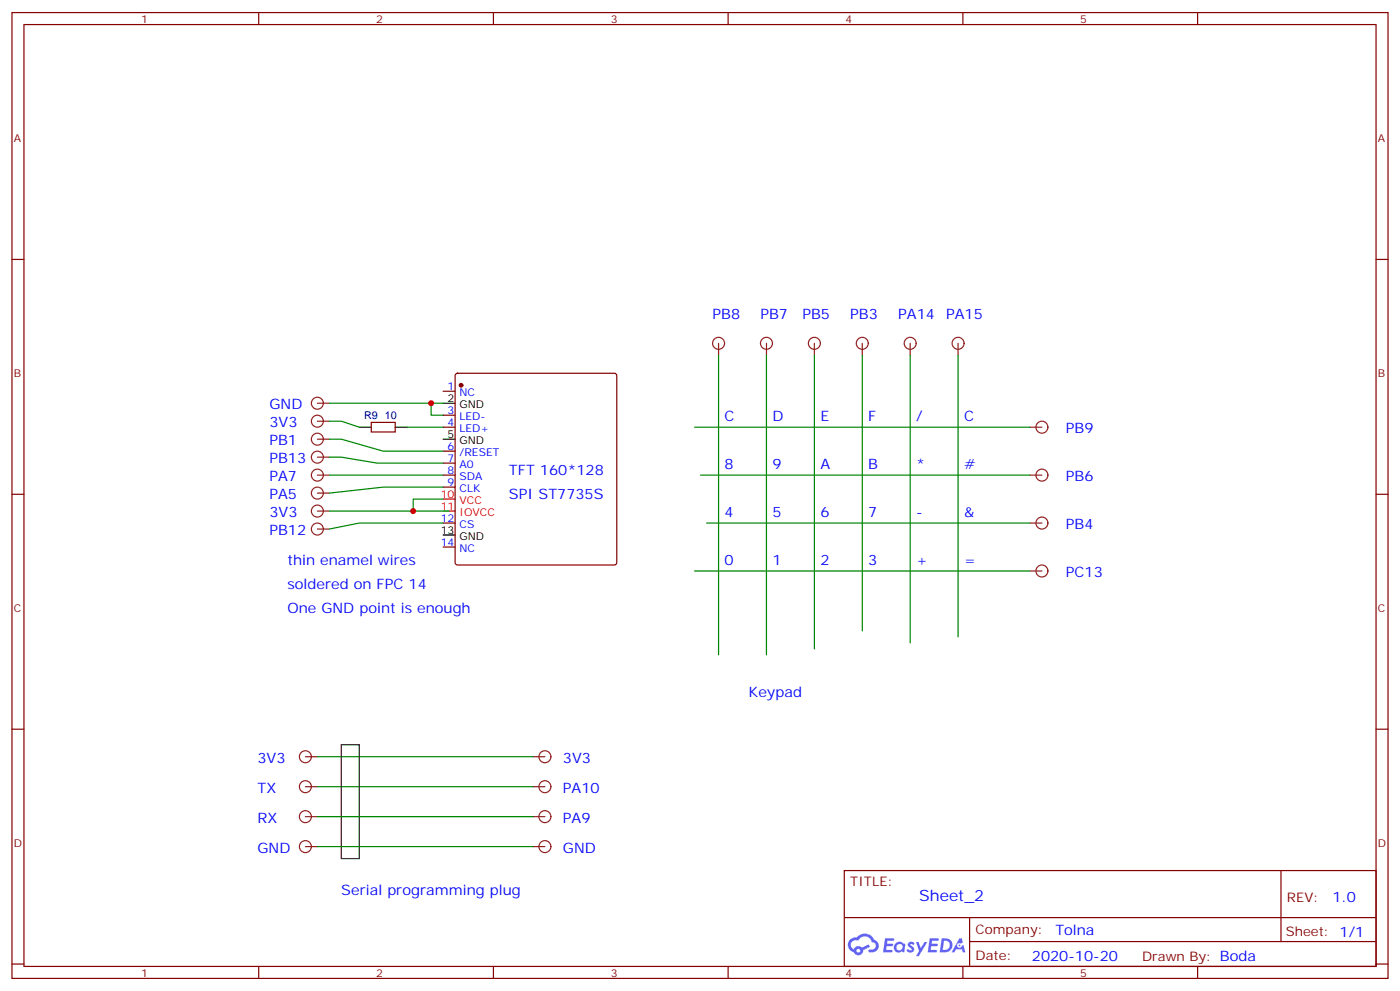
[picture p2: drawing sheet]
<svg xmlns="http://www.w3.org/2000/svg" width="412mm" height="292mm" viewBox="0 0 412 292" stroke-linecap="round" stroke-linejoin="round" font-family="sans-serif">
<g fill="none" stroke="#870000" stroke-width=".35">
<path d="M3.5 3.7h405.4v284.3h-405.4zM7.1 7.2h398.2v277.3h-398.2zM76.2 3.7v3.5M145.3 3.7v3.5M214.5 3.7v3.5M283.6 3.7v3.5M352.8 3.7v3.5M3.5 76.4h3.6M405.3 76.4h3.6M3.5 145.5h3.6M405.3 145.5h3.6M3.5 214.7h3.6"/>
<path d="M405.3 214.7h3.6M248.7 256.3h156.6v28.2h-156.6zM377.3 256.3v20.9M248.7 270.1h156.5M285.6 277.2h119.6M285.6 270.1v14.2M3.5 283.8h3.6M76.2 284.5v3.5M145.3 284.5v3.5M214.5 284.5v3.5M283.6 284.5v3.5M352.8 284.5v3.5"/>
<path d="M405.3 283.8h3.6"/>
</g>
<g fill="#5487ff">
<path d="M267.7 277.5a1.22 1.22 0 0 1 1.7 .2l-.4 .6a.47 .47 0 0 0-.3-.4 .47 .47 0 0 0-.5 .2l.1 .2a1.14 1.14 0 0 1 .8 1.8 1.14 1.14 0 0 1-1.9 0l-.2-.2 .5-.6 .7 .5a.29 .29 0 0 0 .3-.3 .29 .29 0 0 0-.2-.3 1.04 1.04 0 0 1-.6-1.7z"/>
<path d="M260.7 276.2h2.4l.3 .2-.2 .5-1.8 .1-.1 .8h1.5l.3 .4-.3 .4h-1.6l-.2 1.1h1.7l.2 .3-.2 .3-2.6 .1z"/>
<path d="M273.8 276.2h2.4l.3 .2-.1 .5-1.8 .1-.2 .8h1.6l.3 .4-.4 .4-1.6-.1-.1 1.1 1.7 .1 .2 .3-.2 .3-2.6 .1z"/>
<path d="M282.6 276.2h.7l.3 1.3-.6 .3a.69 .69 0 0 0-1 .3 .69 .69 0 0 0 .4 .9 .69 .69 0 0 0 .9-.6l.5-.2 .6 2.2h-.8l-.2-.9h-1.8l-.5 .9h-.8z"/>
<path d="M269.8 277.3h.8l.6 1.8 1.1-1.8h.9l-2.6 4.2h-.8l.9-1.5z"/>
<path d="M277.4 276.2l-.6 4.2h1.3a2.11 2.11 0 0 0 2.5-2.1 2.11 2.11 0 0 0-2.5-2.1zM278.1 277a1.39 1.39 0 0 1 1.7 1.4 1.39 1.39 0 0 1-1.8 1.2h-.3z"/>
<path d="M263.7 277.8a1.54 1.54 0 0 0-.1 2.2 1.54 1.54 0 0 0 2.2 .1l.6 .3 .3-2.3-.2-.3h-.4a1.49 1.49 0 0 0-2.4 0zM264 278.8a.94 .94 0 0 1 1.8 0 .94 .94 0 0 1-1.8 0z"/>
<path d="M250.4 276.6a2.18 2.18 0 0 0 1.1 3.7 1.44 1.44 0 0 0 1.6 .9 1.44 1.44 0 0 0 1.2-1.4l2-1.1-.5-.7-1.9 1a1.47 1.47 0 0 0-2.4 .4 1.39 1.39 0 0 1-.7-1.9 1.39 1.39 0 0 1 2-.5 2.12 2.12 0 0 1 2.2-1.3 2.12 2.12 0 0 1 1.9 1.7 1.14 1.14 0 0 1 1.1 1.4 1.14 1.14 0 0 1-1.7 .7 .43 .43 0 0 0-.5 .4 .43 .43 0 0 0 .4 .5 1.98 1.98 0 0 0 2.5-1.2 1.98 1.98 0 0 0-1.2-2.6 3.1 3.1 0 0 0-5.3-.6l-.9 .1zM252.3 279.9a.55 .55 0 0 1 1.1 0 .55 .55 0 0 1-1.1 0z"/>
<circle cx="282.6" cy="278.3" r=".26"/>
</g>
<path d="M130.5 115.2h3.6M134.3 110.1l.5-.2h46.2l.5 .2 .2 .5v55l-.3 .5-.4 .2h-46.2l-.5-.2-.2-.5v-55zM109.4 124.4h7v2.8h-7zM130.5 139.9h3.6M130.5 136.3h3.6M130.5 132.8h3.6M130.5 125.8h3.6M130.5 122.2h3.6M130.5 154h3.6M130.5 143.4h3.6M130.5 161h3.6" fill="none" stroke="#870000" stroke-width=".35"/>
<path d="M130.5 118.7h3.6M105.8 125.8h3.6M116.4 125.8h3.5M130.5 129.3h3.6M130.5 157.5h3.6M100.5 219.3h5.3v33.5h-5.3z" fill="none" stroke="#000" stroke-width=".35"/>
<path d="M130.5 150.5h3.6M130.5 146.9h3.6" fill="none" stroke="#f00" stroke-width=".35"/>
<circle cx="135.8" cy="113.4" r=".53" fill="#870000" stroke="#870000" stroke-width=".35"/>
<g fill="none" stroke="#8c2424" stroke-width=".35">
<path d="M93.5 118.7h3.5M211.7 101.1v3.5M225.8 101.1v3.5M239.9 101.1v3.5M254 101.1v3.5M268.1 101.1v3.5M282.2 101.1v3.5M93.5 129.3h3.5M93.5 134.6h3.5M93.5 124h3.5M93.5 139.9h3.5M303.4 139.9h3.5"/>
<path d="M303.4 125.8h3.5M93.5 155.8h3.5M93.5 145.2h3.5M93.5 150.5h3.5M303.4 154h3.5M303.4 168.1h3.5M90 222.8h3.5M90 231.6h3.5M157 222.8h3.5M157 231.6h3.5M90 240.4h3.5M90 249.2h3.5"/>
<path d="M157 240.4h3.5M157 249.2h3.5"/>
<circle cx="93.5" cy="118.7" r="1.76"/>
<circle cx="211.7" cy="101.1" r="1.76"/>
<circle cx="225.8" cy="101.1" r="1.76"/>
<circle cx="239.9" cy="101.1" r="1.76"/>
<circle cx="254" cy="101.1" r="1.76"/>
<circle cx="268.1" cy="101.1" r="1.76"/>
<circle cx="282.2" cy="101.1" r="1.76"/>
<circle cx="93.5" cy="129.3" r="1.76"/>
<circle cx="93.5" cy="134.6" r="1.76"/>
<circle cx="93.5" cy="139.9" r="1.76"/>
<circle cx="93.5" cy="124" r="1.76"/>
<circle cx="306.9" cy="125.8" r="1.76"/>
<circle cx="306.9" cy="139.9" r="1.76"/>
<circle cx="93.5" cy="150.5" r="1.76"/>
<circle cx="93.5" cy="155.8" r="1.76"/>
<circle cx="93.5" cy="145.2" r="1.76"/>
<circle cx="306.9" cy="154" r="1.76"/>
<circle cx="306.9" cy="168.1" r="1.76"/>
<circle cx="90" cy="231.6" r="1.76"/>
<circle cx="90" cy="222.8" r="1.76"/>
<circle cx="160.5" cy="222.8" r="1.76"/>
<circle cx="160.5" cy="231.6" r="1.76"/>
<circle cx="90" cy="249.2" r="1.76"/>
<circle cx="90" cy="240.4" r="1.76"/>
<circle cx="160.5" cy="249.2" r="1.76"/>
<circle cx="160.5" cy="240.4" r="1.76"/>
</g>
<g fill="none" stroke="#008700" stroke-width=".35">
<path d="M97 118.7h30M130.5 118.7h-3.5v3.5h3.5M211.7 104.6v88.2M225.8 104.6v88.2M239.9 104.6v86.4M254 104.6v81.1M268.1 104.6v84.7M282.2 104.6v82.9M97 124h3.5l5.3 1.8M97 129.3h3.5l12.4 3.5h17.6M97 134.6h3.5l10.6 1.7h19.4M97 139.9h33.5"/>
<path d="M119.9 125.8h10.6M204.6 125.8h98.8M206.4 139.9h97M121.7 150.5h10.6M130.5 143.4h-17.6l-15.9 1.8M130.5 146.9h-8.8v3.6h-24.7M130.5 154h-24.7l-8.8 1.8M208.1 154h95.3M204.6 168.1h98.8M93.5 231.6h63.5M93.5 222.8h63.5M93.5 240.4h63.5"/>
<path d="M93.5 249.2h63.5"/>
</g>
<g fill="#c00">
<circle cx="127" cy="118.7" r=".88"/>
<circle cx="121.7" cy="150.5" r=".88"/>
</g>
<text font-size="4.6" fill="#00f" x="270.8" y="265.3">Sheet_2</text>
<g font-size="4.2" fill="#00f">
<text x="209.9" y="94">PB8</text>
<text x="224" y="94">PB7</text>
<text x="236.4" y="94">PB5</text>
<text x="250.5" y="94">PB3</text>
<text x="264.6" y="94">PA14</text>
<text x="278.7" y="94">PA15</text>
<text x="79.4" y="120.5">GND</text>
<text x="79.4" y="125.8">3V3</text>
<text x="213.4" y="124">C</text>
<text x="227.5" y="124">D</text>
<text x="241.7" y="124">E</text>
<text x="255.8" y="124">F</text>
<text x="269.9" y="124">/</text>
<text x="284" y="124">C</text>
<text x="79.4" y="131.1">PB1</text>
<text x="314" y="127.5">PB9</text>
<text x="79.4" y="136.3">PB13</text>
<text x="79.4" y="141.6">PA7</text>
<text x="149.9" y="139.9">TFT 160*128</text>
<text x="213.4" y="138.1">8</text>
<text x="227.5" y="138.1">9</text>
<text x="241.7" y="138.1">A</text>
<text x="255.8" y="138.1">B</text>
<text x="269.9" y="138.1">*</text>
<text x="284" y="138.1">#</text>
<text x="314" y="141.6">PB6</text>
<text x="79.4" y="146.9">PA5</text>
<text x="149.9" y="146.9">SPI ST7735S</text>
<text x="79.4" y="152.2">3V3</text>
<text x="213.4" y="152.2">4</text>
<text x="227.5" y="152.2">5</text>
<text x="241.7" y="152.2">6</text>
<text x="255.8" y="152.2">7</text>
<text x="269.9" y="152.2">-</text>
<text x="284" y="152.2">&amp;</text>
<text x="314" y="155.8">PB4</text>
<text x="79.4" y="157.5">PB12</text>
<text x="84.7" y="166.3">thin enamel wires</text>
<text x="213.4" y="166.3">0</text>
<text x="227.5" y="166.3">1</text>
<text x="241.7" y="166.3">2</text>
<text x="255.8" y="166.3">3</text>
<text x="269.9" y="166.3">+</text>
<text x="284" y="166.3">=</text>
<text x="84.7" y="173.4">soldered on FPC 14</text>
<text x="314" y="169.9">PC13</text>
<text x="84.7" y="180.4">One GND point is enough</text>
<text x="220.5" y="205.1">Keypad</text>
<text x="75.8" y="224.5">3V3</text>
<text x="165.8" y="224.5">3V3</text>
<text x="75.8" y="233.4">TX</text>
<text x="165.8" y="233.4">PA10</text>
<text x="75.8" y="242.2">RX</text>
<text x="165.8" y="242.2">PA9</text>
<text x="75.8" y="251">GND</text>
<text x="165.8" y="251">GND</text>
<text x="100.5" y="263.3">Serial programming plug</text>
<text x="392.5" y="265.6">1.0</text>
<text x="310.9" y="275.1">Tolna</text>
<text x="304" y="282.9">2020-10-20</text>
</g>
<g font-size="3.9" fill="#800">
<text x="250.5" y="260.9">TITLE:</text>
<text x="379.1" y="265.6">REV:</text>
<text x="287.4" y="275.1">Company:</text>
<text x="378.7" y="275.7">Sheet: 1/1</text>
<text x="287.4" y="282.8">Date:</text>
<text x="336.4" y="282.8">Drawn By: Boda</text>
</g>
<g font-size="3.2" fill="#800">
<text x="41.6" y="6.7">1</text>
<text x="110.8" y="6.7">2</text>
<text x="179.9" y="6.7">3</text>
<text x="249.1" y="6.7">4</text>
<text x="318.2" y="6.7">5</text>
<text x="4.1" y="41.8">A</text>
<text x="405.9" y="41.8">A</text>
<text x="4.1" y="110.9">B</text>
<text x="405.9" y="110.9">B</text>
<text x="4.1" y="180.1">C</text>
<text x="405.9" y="180.1">C</text>
<text x="4.1" y="249.2">D</text>
<text x="405.9" y="249.2">D</text>
<text x="41.6" y="287.5">1</text>
<text x="110.8" y="287.5">2</text>
<text x="179.9" y="287.5">3</text>
<text x="249.1" y="287.5">4</text>
<text x="318.2" y="287.5">5</text>
</g>
<g font-size="3.2">
<text x="131.9" y="118.4">2</text>
<text x="135.4" y="120.1">GND</text>
<text x="131.9" y="128.9">5</text>
<text x="135.4" y="130.7">GND</text>
<text x="129.8" y="157.2">13</text>
<text x="135.4" y="158.9">GND</text>
</g>
<g font-size="3.2" fill="#00f">
<text x="131.9" y="114.8">1</text>
<text x="135.4" y="116.6">NC</text>
<text x="131.9" y="125.4">4</text>
<text x="131.9" y="121.9">3</text>
<text x="135.4" y="123.6">LED-</text>
<text x="135.4" y="127.2">LED+</text>
<text x="131.9" y="136">7</text>
<text x="131.9" y="132.5">6</text>
<text x="135.4" y="137.8">A0</text>
<text x="135.4" y="134.2">/RESET</text>
<text x="131.9" y="143.1">9</text>
<text x="131.9" y="139.5">8</text>
<text x="135.4" y="141.3">SDA</text>
<text x="135.4" y="144.8">CLK</text>
<text x="129.8" y="153.6">12</text>
<text x="135.4" y="155.4">CS</text>
<text x="129.8" y="160.7">14</text>
<text x="135.4" y="162.5">NC</text>
</g>
<g font-size="3.2" fill="#000080">
<text x="107.3" y="123.3">R9</text>
<text x="113.4" y="123.4">10</text>
</g>
<g font-size="3.2" fill="#f00">
<text x="129.8" y="146.6">10</text>
<text x="135.4" y="148.3">VCC</text>
<text x="129.8" y="150.1">11</text>
<text x="135.4" y="151.9">IOVCC</text>
</g>
</svg>
